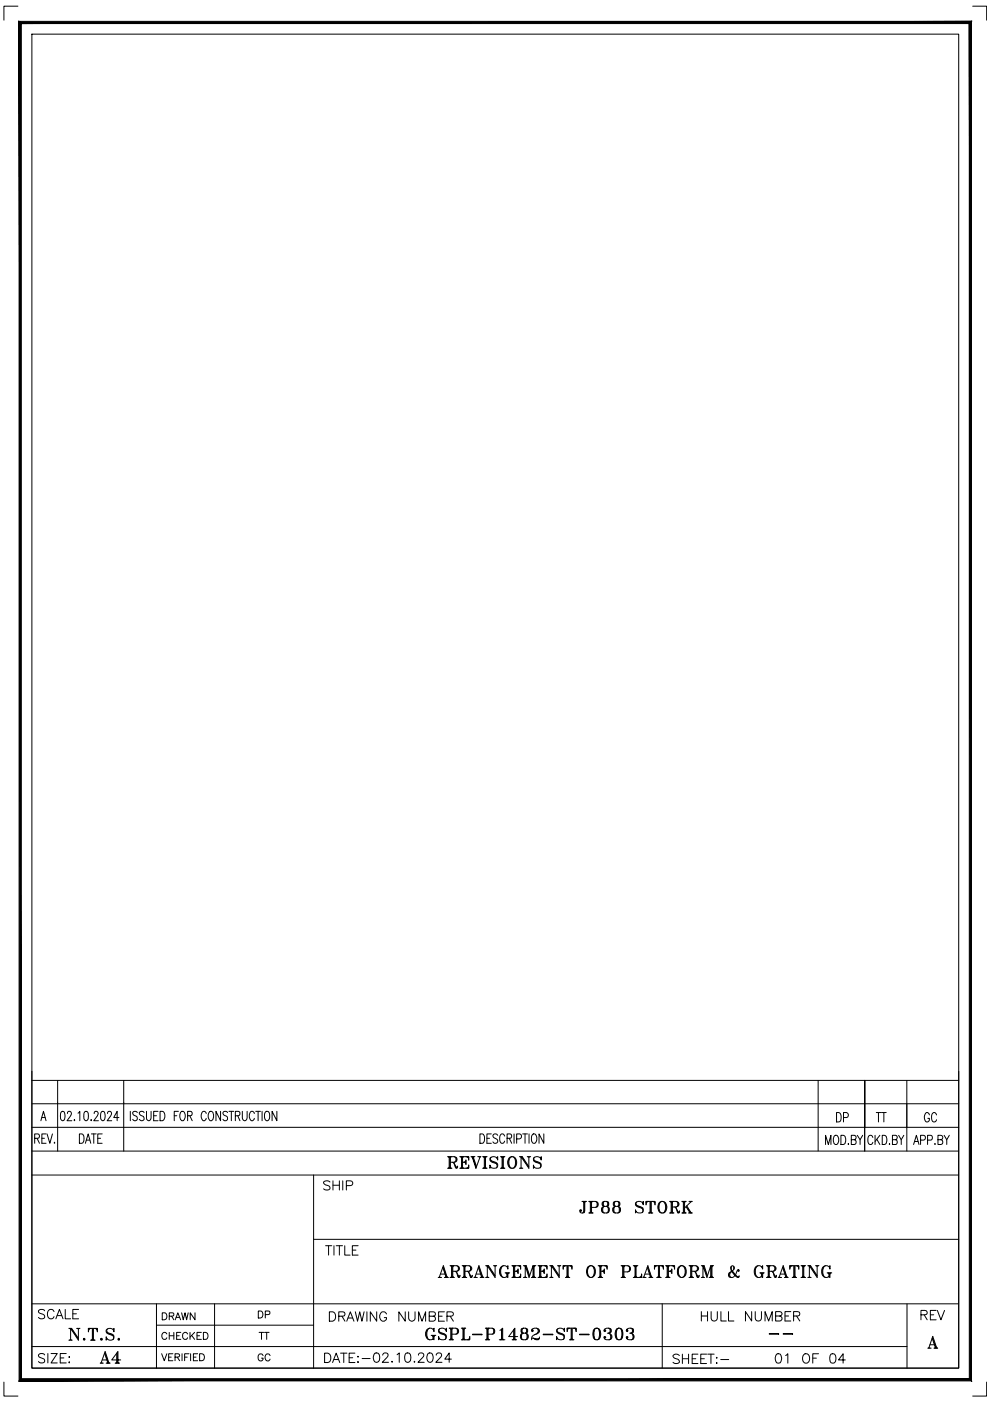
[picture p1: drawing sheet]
<svg xmlns="http://www.w3.org/2000/svg" width="210mm" height="297mm" viewBox="0 0 210 297" stroke-linecap="round" stroke-linejoin="round" font-family="sans-serif">
<!-- layer: Title Block -->
<g fill="none" stroke="#000" stroke-width=".21">
<path d="M3.8 1.3h-3v3M6.8 7.2h196.5v282.9h-196.5zM206.2 1.3h3v3M6.8 227.1v63h196.5v-63M6.8 239h196.5M6.8 234h196.5M6.8 229.1h196.5M8.7 237.6l.5-2 .6 2M8.9 236.9h.7M12.2 234h.1M12.2 229.1v15M13 235.7l.4-.1a1.36 1.36 0 0 1 0 2h-.2a1.56 1.56 0 0 1-.2-1.9z"/>
<path d="M14.3 236.1l.1-.4a.53 .53 0 0 1 .7 .2 .53 .53 0 0 1-.2 .7l-.7 1h1M15.7 237.5h.2l-.1 .1zM16.5 236l.4-.4v2M18 235.7l.3-.1a1.36 1.36 0 0 1 0 2h-.1a1.56 1.56 0 0 1-.2-1.9zM19.3 237.4v.2zM20 236.1l.1-.4a.53 .53 0 0 1 .7 .2 .53 .53 0 0 1-.2 .7l-.7 1h1M21.5 235.7l.4-.1a1.36 1.36 0 0 1 0 2h-.2a1.56 1.56 0 0 1-.2-1.9zM22.8 236.1l.1-.4a.53 .53 0 0 1 .8 .2 .53 .53 0 0 1-.3 .7l-.7 1h1M25.2 236.9h-1.1l.7-1.3v2M26.2 234h.1M26.2 229.1v15M27.6 235.6v2"/>
<path d="M29.1 235.9a.51 .51 0 0 0-.6-.3 .51 .51 0 0 0-.4 .5l.2 .2 .6 .3a.53 .53 0 0 1 .1 .9 .53 .53 0 0 1-.9-.2M30.6 235.9a.5 .5 0 0 0-.7-.3 .5 .5 0 0 0-.3 .7l.7 .3a.54 .54 0 0 1 .1 .9 .54 .54 0 0 1-.9-.2M31.1 235.6v1.4a.57 .57 0 0 0 .5 .6l.4-.6v-1.4M32.6 236.6h.6M33.5 235.6h-.9v2h.9M33.9 235.6h.5a1.19 1.19 0 0 1 0 2h-.5zM36.9 236.6h.6M37.8 235.6h-.9v2M38.3 235.9l.3-.3a.63 .63 0 0 1 .7 .7l-.1 .8a.49 .49 0 0 1-.8 .4l-.3-.6zM39.8 236.6l.8-.1 .2-.3-.2-.5-.8-.1v2M40.2 236.6l.6 1M43.7 236.1a.49 .49 0 0 0-.7-.4 1.38 1.38 0 0 0 .1 1.9 .58 .58 0 0 0 .6-.5"/>
<path d="M44.4 235.7l.2-.1a.63 .63 0 0 1 .7 .7l-.1 .8a.49 .49 0 0 1-.8 .4l-.3-.6v-.6zM46.8 235.6v2l-1-2v2M48.2 235.9a.51 .51 0 0 0-.5-.3 .51 .51 0 0 0-.4 .5l.1 .2 .6 .3a.53 .53 0 0 1 .1 .9 .53 .53 0 0 1-.8-.2M48.5 235.6h1.1M49.1 235.6v2M49.9 236.6h.6l.4-.4a.4 .4 0 0 0-.4-.6h-.6v2M50.4 236.6l.5 1M51.4 235.6v1.4a.57 .57 0 0 0 .6 .6l.4-.6v-1.4M53.9 236.1a.49 .49 0 0 0-.7-.4 1.38 1.38 0 0 0 .1 1.9 .58 .58 0 0 0 .6-.5M54.2 235.6h1M54.7 235.6v2M55.6 235.6v2"/>
<path d="M56.3 235.7a.57 .57 0 0 1 .7 0 .57 .57 0 0 1 .2 .6v.6a.58 .58 0 0 1-.6 .7 .58 .58 0 0 1-.5-.7v-.8zM58.7 235.6v2l-1-2v2M173.5 229.1v14.9M183.3 239.1v-10v10M183.3 229.1v15M192.3 229.1v15M6.8 244.1h196.5M6.8 249.1h196.5M7.4 241.3h.8l.2-.3-.2-.5-.8-.1v2M7.9 241.3l.5 1.1M8.9 241.3h.5M9.8 240.4h-.9v2h.9"/>
<path d="M10 240.4l.6 2 .5-2M11.5 242.2v.2zM16.8 240.4h.5a1.26 1.26 0 0 1 0 2h-.5zM18.1 242.4l.6-2 .5 2M18.3 241.7h.7M19.4 240.4h1M19.9 240.4v2M20.7 241.3h.6M21.7 240.4h-1v2h1M66.5 249.1v41M101.8 240.4h.5a1.26 1.26 0 0 1 0 2h-.5zM103.2 241.3h.6"/>
<path d="M104.2 240.4h-1v2h1M105.5 240.7a.49 .49 0 0 0-.8-.3 .49 .49 0 0 0 .1 .9l.4 .2a.53 .53 0 0 1 .2 .9 .53 .53 0 0 1-.9-.3M107 240.9a.55 .55 0 0 0-.7-.5 .55 .55 0 0 0-.4 .8v.4a.55 .55 0 0 0 .4 .8 .55 .55 0 0 0 .7-.5M107.5 241.3h.9l.1-.3-.1-.5-.9-.1v2M108 241.3l.5 1.1M109 240.4v2M109.5 241.5h.7l.3-.2 .1-.5-.2-.3-.9-.1v2M110.8 240.4h1M111.3 240.4v2M112.2 240.4v2M112.9 240.5a.61 .61 0 0 1 .7 0 .61 .61 0 0 1 .2 .7l-.1 .7a.55 .55 0 0 1-.7 .5 .55 .55 0 0 1-.3-.8v-.7zM115.3 240.4v2l-1-2v2"/>
<path d="M175 242.7v-2l.6 2 .6-2v2M176.8 241l.3-.3a.63 .63 0 0 1 .7 .7l-.1 .8a.49 .49 0 0 1-.7 .4l-.3-.7zM178.3 240.7h.5a1.15 1.15 0 0 1 0 2h-.5zM179.9 242.5v.2zM180.5 241.6h.8l.2-.3-.1-.4-.3-.2h-.6v2h.6l.3-.2 .1-.5-.4-.4M181.8 240.7l.6 .9v1.1M182.9 240.7l-.5 .9M185.1 241.2a.55 .55 0 0 0-.7-.5 .55 .55 0 0 0-.4 .7v.5a.55 .55 0 0 0 .4 .7 .55 .55 0 0 0 .7-.4M185.5 240.7v2M185.9 241.6l.6 1.1M186.5 240.7l-1 1.3M187.1 240.7h.4a1.15 1.15 0 0 1 0 2h-.4z"/>
<path d="M188.6 242.5v.2zM189.2 241.6h.9l.1-.3-.1-.5-.9-.1v2h.7l.3-.4a.52 .52 0 0 0-.3-.7M190.5 240.7l.6 .9v1.1M191.6 240.7l-.5 .9M193.7 242.7l.6-2 .5 2M193.9 242h.7M195.2 241.7l.8-.1 .2-.3-.1-.4-.3-.2h-.6v2M196.7 241.7h.6a.54 .54 0 0 0 .4-.5 .54 .54 0 0 0-.4-.5h-.6v2M198.2 242.5v.2zM198.9 241.6h.8l.2-.3-.1-.4-.3-.2h-.6v2h.6l.3-.2 .1-.5-.4-.4M200.2 240.7l.5 .9v1.1M201.3 240.7l-.6 .9"/>
<path d="M6.8 276.4h196.5M33.2 276.4v13.7M45.5 276.4v13.7M66.5 262.8h136.8M69 264.1h1.3M69.7 264.1v2M70.8 264.1v2M71.3 264.1h1.3M72 264.1v2M73.1 264.1v2h1.1M74.7 265h.8M75.9 264.1h-1.2v2h1.2"/>
<path d="M140.4 276.4v13.7M192.3 276.4v13.7M.8 293v3h3M6.8 285.5h185.5M9.5 287.3a.73 .73 0 0 0-.7-.4 .73 .73 0 0 0-.6 .5l.2 .3 .7 .3a.47 .47 0 0 1 .4 .4 .47 .47 0 0 1-.2 .5 .91 .91 0 0 1-1.1-.2M10.1 287v2M10.8 287h1.3l-1.3 2h1.3M12.8 287.9h.7M14 287h-1.2v2h1.2M14.6 287.7h.2zM14.7 288.8v.2zM33.2 281h33.3"/>
<path d="M34.3 287l.5 1.5 .6-1.5M35.8 287.7h.5M36.6 287h-.8v1.5h.8M37.1 287.7h.9l.1-.3-.1-.3-.9-.1v1.5M37.6 287.7l.5 .8M38.6 287v1.5M39.1 287.7h.6M40.1 287h-1v1.5M40.4 287v1.5M41 287.7h.6M41.9 287h-.9v1.5h.9M42.3 287h.5a.78 .78 0 0 1 .6 .8 .78 .78 0 0 1-.6 .7h-.5z"/>
<path d="M196.7 285.8h.7M196.8 285.8l.2-.1 .2 .1M197 285.7l.8-2.4 .8 2.5M197.2 285.1h1M197.6 283.7l.8 2.1M197.8 283.7l.7 2.1M198 285.8h.8M198.4 285.7l-.3 .1M198.4 285.6l-.2 .2M198.5 285.6l.2 .2M209.2 293v3h-3"/>
</g>
<path d="M4 4.5l.5 287.8v-287.3zM4 4.5l.5 287.8-.5 .5zM4.5 292.3l-.5 .5 201.5-.5zM4 292.8l201.5-.5 .5 .5zM205.5 5v287.3l.5 .5zM206 4.5v288.3l-.5-287.8zM4.5 5h201l.5-.5zM4 4.5h202l-201.5 .5z" fill="#000" stroke="#000" stroke-width=".21"/>
<g font-size="5.7">
<text x="93.8" y="249.1">REVISIONS</text>
<text x="92.1" y="272">ARRANGEMENT OF PLATFORM &amp; GRATING</text>
<text x="13.8" y="285.4">N.T.S.</text>
<text x="89.3" y="285.4">GSPL-P1482-ST-0303</text>
<text x="20.5" y="290.3">A4</text>
</g>
<g font-size="5.3">
<text x="176.4" y="239.2">DP</text>
<text x="184.9" y="239.2">TT</text>
<text x="195.1" y="239.2">GC</text>
<text x="67.7" y="253.6">SHIP</text>
<text x="122.1" y="258.2">JP88 STORK</text>
<text x="7.4" y="280.8">SCALE</text>
<text x="68.8" y="281.5">DRAWING NUMBER</text>
<text x="194.4" y="281.2">REV</text>
<text x="141.8" y="290.3">SHEET:-</text>
<text x="163.3" y="290.3">01 OF 04</text>
</g>
<g font-size="4.9">
<text x="33.5" y="281.2">DRAWN</text>
<text x="54" y="280.8">DP</text>
<text x="147.8" y="281.2">HULL NUMBER</text>
<text x="68.1" y="290">DATE:-</text>
<text x="78.3" y="290">02.10.2024</text>
</g>
<g font-size="4.4">
<text x="33.5" y="285">CHECKED</text>
<text x="54" y="285">TT</text>
<text x="54" y="289.6">GC</text>
</g>
<text font-size="2.6" x="162.3" y="284">--</text>
</svg>
